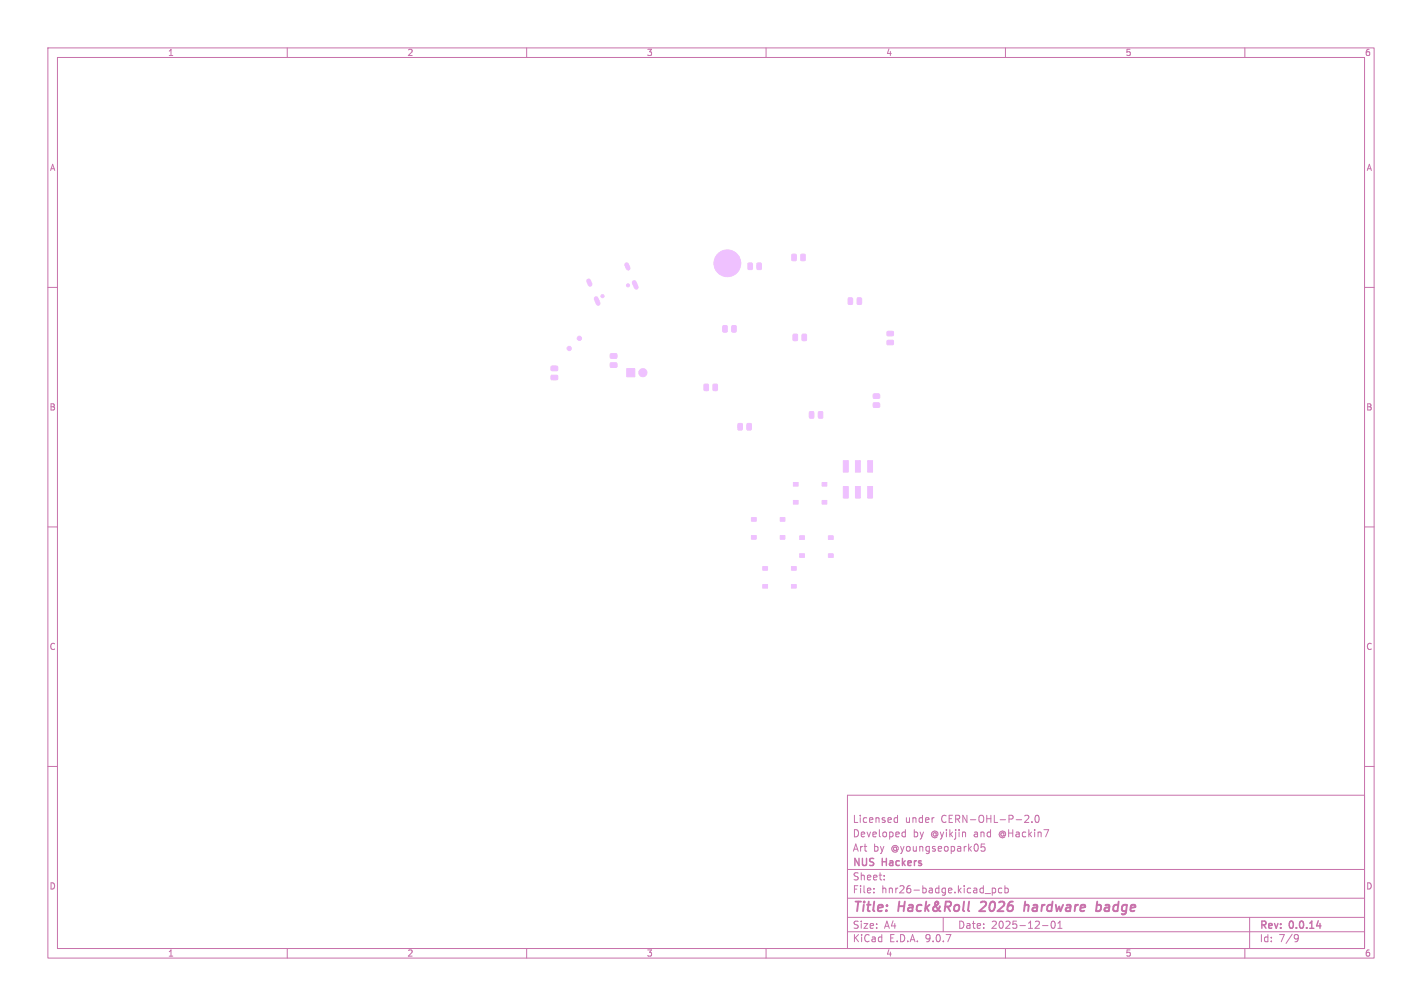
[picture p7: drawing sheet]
<svg xmlns="http://www.w3.org/2000/svg" width="297mm" height="210mm" viewBox="0 0 297 210" stroke-linecap="round" stroke-linejoin="round" font-family="sans-serif">
<g fill="none" stroke="#c872ab" stroke-width=".21">
<path d="M10 10h277v190h-277zM12 12h273v186h-273zM60 10v2M110 10v2M160 10v2M210 10v2M260 10v2M10 60h2M285 60h2M10 110h2M285 110h2M10 160h2"/>
<path d="M177 166h108v32h-108zM186.9 171.6h.6M186.9 170.8h.6M187.5 170.2v1.5M188.5 174.6h.6M188.5 173.8h.6M189.1 173.2v1.5M195 170.7h.1M205.7 176.2h-.7l-.1 .7 .2-.1h.5l.1 .3v.5l-.2 .1-.6-.1M214 170.3l.6-.1 .3 .4-.9 1.1h.9M215.5 171.6v.1M216.3 170.3l.2-.1a.8 .8 0 0 1 .5 .7 .8 .8 0 0 1-.5 .8l-.2-.1-.1-.5z"/>
<path d="M285 160h2M60 198v2M110 198v2M160 198v2M177 194.5h108M177 191.5h108M177 187.5h108M177 181.5h108M182.5 186.3v.1M182.5 185.5v.1M184.7 183.6v.1M184.7 182.8v.1"/>
<path d="M197 191.5v3M205.7 186.5h1.2M207.2 185.4v1.5M207.2 185.5l.5-.1 .3 .3-.2 .6h-.6M209.2 185.5l-.4-.1-.3 .3 .2 .6h.5M209.9 185.5l.4-.1 .3 .3-.1 .6h-.6M209.9 184.9v1.5M210 198v2M217.7 193.2h1.2M219.7 192.4l.2-.1a.8 .8 0 0 1 .5 .7 .8 .8 0 0 1-.5 .8 1 1 0 0 1-.2-1.4zM221 193.8h.8M221 192.7l.4-.4v1.5"/>
<path d="M260 198v2M261 191.5v6.5M270.6 195.1l.5 .1a.99 .99 0 0 1-.4 1.4h-.2M271.2 195.7l-.3 .3h-.3"/>
</g>
<path d="M275 193.3h.9" fill="none" stroke="#c872ab" stroke-width=".3"/>
<path d="M205.8 189.1l-1.3 1.1h1.3M214.1 188.2l-.2 2M214.8 189l-.5-.1-.3 .2M214.9 189.2l-.2 1M229.1 189h.7l.2 .3-.1 .5a.66 .66 0 0 1-1 .3M229.2 188.2l-.3 2" fill="none" stroke="#c872ab" stroke-width=".4"/>
<g fill="#efc1ff" stroke="#efc1ff" stroke-width=".21">
<path d="M171.7 104.5h1v.7h-1z"/>
<path d="M165.7 104.5h1v.7h-1z"/>
<path d="M171.7 100.7h1v.8h-1z"/>
<path d="M165.7 100.7h1v.8h-1z"/>
<path d="M169.1 86l.7-.1 .2 .2v1l-.2 .2h-.5l-.3-.1z"/>
<path d="M171 86l.6-.1 .3 .2v1l-.2 .2h-.6l-.2-.1z"/>
<path d="M176.1 96.2h1.1v2.4h-1.1z"/>
<path d="M176.1 101.6h1.1v2.4h-1.1z"/>
<path d="M178.7 96.2h1v2.4h-1z"/>
<path d="M178.7 101.6h1v2.4h-1z"/>
<path d="M181.2 96.2h1v2.4h-1z"/>
<path d="M181.2 101.6h1v2.4h-1z"/>
<path d="M115.1 78.4l1.2-.1 .2 .3v.6l-.2 .1h-1.1l-.1-.2z"/>
<path d="M115.1 76.5l1.2-.1 .2 .3v.6l-.2 .1h-1.1l-.1-.2z"/>
<path d="M149 80.2h.6l.2 .1 .1 1-.2 .2-.6 .1-.2-.2z"/>
<path d="M147.1 80.2h.6l.3 .1v1l-.2 .2-.5 .1-.3-.2z"/>
<path d="M151 68h.7l.2 .1v1l-.1 .2-.6 .1-.3-.2z"/>
<path d="M152.9 68h.6l.3 .1v1l-.2 .2-.6 .1-.2-.2z"/>
<path d="M182.4 84.2l1.2-.1 .2 .2-.1 .6-.2 .2-1-.1-.1-.2z"/>
<path d="M182.4 82.3l1.2-.1 .2 .3-.1 .5-.2 .2h-1l-.1-.3z"/>
<path d="M173 115.6h1v.8h-1z"/>
<path d="M167 115.6h1v.8h-1z"/>
<path d="M173 111.9h1v.7h-1z"/>
<path d="M167 111.9h1v.7h-1z"/>
<path d="M154.2 88.5l.6-.1 .3 .1v1l-.2 .3h-.6l-.2-.2z"/>
<path d="M156.1 88.5l.6-.1 .2 .1 .1 1-.2 .3h-.6l-.2-.2z"/>
<path d="M127.5 73.9l1.2-.1 .2 .3v.6l-.3 .1h-1l-.2-.2z"/>
<path d="M127.5 75.8l1.2-.1 .2 .3v.6l-.3 .1h-1l-.2-.2z"/>
<path d="M165.7 69.8l.6-.1 .3 .2v1l-.2 .2h-.5l-.3-.1z"/>
<path d="M167.6 69.8l.6-.1 .2 .2 .1 1-.2 .2h-.6l-.2-.1z"/>
<path d="M156.3 55l.6-.1 .3 .1v1l-.2 .3h-.6l-.2-.2z"/>
<path d="M158.1 55l.7-.1 .2 .1v1l-.1 .3h-.6l-.2-.2z"/>
<path d="M185.3 71.1l1.2-.1 .1 .3v.5l-.2 .2h-1l-.2-.2z"/>
<path d="M185.3 69.2h1.2l.1 .2v.6l-.2 .1h-1l-.2-.2z"/>
<path d="M165.3 122h1v.8h-1z"/>
<path d="M159.3 122h1v.8h-1z"/>
<path d="M165.3 118.3h1v.7h-1z"/>
<path d="M159.3 118.3h1v.7h-1z"/>
<path d="M177.2 62.2h.7l.2 .1v1l-.1 .2-.6 .1-.3-.2z"/>
<path d="M179.1 62.2h.6l.3 .1v1l-.2 .2-.6 .1-.2-.2z"/>
<path d="M165.4 53.1l.7-.1 .2 .2v1l-.1 .2h-.6l-.2-.1z"/>
<path d="M167.3 53.1l.7-.1 .2 .2v1l-.1 .2h-.6l-.2-.1z"/>
<path d="M162.9 111.8h1v.8h-1z"/>
<path d="M156.9 111.8h1v.8h-1z"/>
<path d="M162.9 108.1h1v.7h-1z"/>
<path d="M156.9 108.1h1v.7h-1z"/>
<path d="M130.9 76.9h1.7v1.7h-1.7z"/>
<circle cx="151.9" cy="55" r="2.8"/>
<circle cx="118.9" cy="72.7" r=".45"/>
<circle cx="121" cy="70.6" r=".45"/>
<circle cx="125.8" cy="61.8" r=".33"/>
<circle cx="131.2" cy="59.6" r=".33"/>
<circle cx="134.3" cy="77.8" r=".85"/>
</g>
<path d="M122.9 58.6l.3 .8M130.9 55.3l.3 .7M132.5 59l.4 1M124.5 62.3l.4 1.1" fill="none" stroke="#efc1ff" stroke-width="1"/>
<g font-size="2.8" fill="#c872ab">
<text x="178" y="190.9">Title:</text>
<text x="187.7" y="190.9">Hack&amp;Roll</text>
<text x="205.6" y="190.9">2026</text>
<text x="215.5" y="190.9">hardware</text>
<text x="231.4" y="190.9">badge</text>
</g>
<g font-size="2.1" fill="#c872ab">
<text x="178" y="172">Licensed</text>
<text x="189" y="172">under</text>
<text x="196.6" y="172">CERN-OHL-P-2.0</text>
<text x="178" y="178">Art</text>
<text x="178" y="175">Developed</text>
<text x="182.4" y="178">by</text>
<text x="186.2" y="178">@youngseopark05</text>
<text x="190.7" y="175">by</text>
<text x="194.4" y="175">@yikjin</text>
<text x="203.5" y="175">and</text>
<text x="208.9" y="175">@Hackin7</text>
<text x="178" y="184">Sheet:</text>
<text x="178" y="181.2">NUS</text>
<text x="184.3" y="181.2">Hackers</text>
<text x="178" y="186.7">File:</text>
<text x="184.1" y="186.7">hnr26-badge.kicad_pcb</text>
<text x="178" y="196.9">KiCad</text>
<text x="178" y="194.1">Size:</text>
<text x="184.7" y="194.1">A4</text>
<text x="185.7" y="196.9">E.D.A.</text>
<text x="193.3" y="196.9">9.0.7</text>
<text x="200" y="194.1">Date:</text>
<text x="207" y="194.1">2025-12-01</text>
<text x="263" y="194.3">Rev:</text>
<text x="263" y="196.9">Id:</text>
<text x="267.1" y="196.9">7/9</text>
<text x="269.4" y="194.3">0.0.14</text>
</g>
<g font-size="1.8" fill="#c872ab">
<text x="35" y="11.9">1</text>
<text x="85" y="11.9">2</text>
<text x="135" y="11.9">3</text>
<text x="185" y="11.9">4</text>
<text x="235" y="11.9">5</text>
<text x="285" y="11.9">6</text>
<text x="10.3" y="35.9">A</text>
<text x="285.4" y="35.9">A</text>
<text x="10.3" y="85.9">B</text>
<text x="285.3" y="85.9">B</text>
<text x="10.3" y="135.9">C</text>
<text x="285.3" y="135.9">C</text>
<text x="10.3" y="185.9">D</text>
<text x="285.3" y="185.9">D</text>
<text x="35" y="199.9">1</text>
<text x="85" y="199.9">2</text>
<text x="135" y="199.9">3</text>
<text x="185" y="199.9">4</text>
<text x="235" y="199.9">5</text>
<text x="285" y="199.9">6</text>
</g>
</svg>
